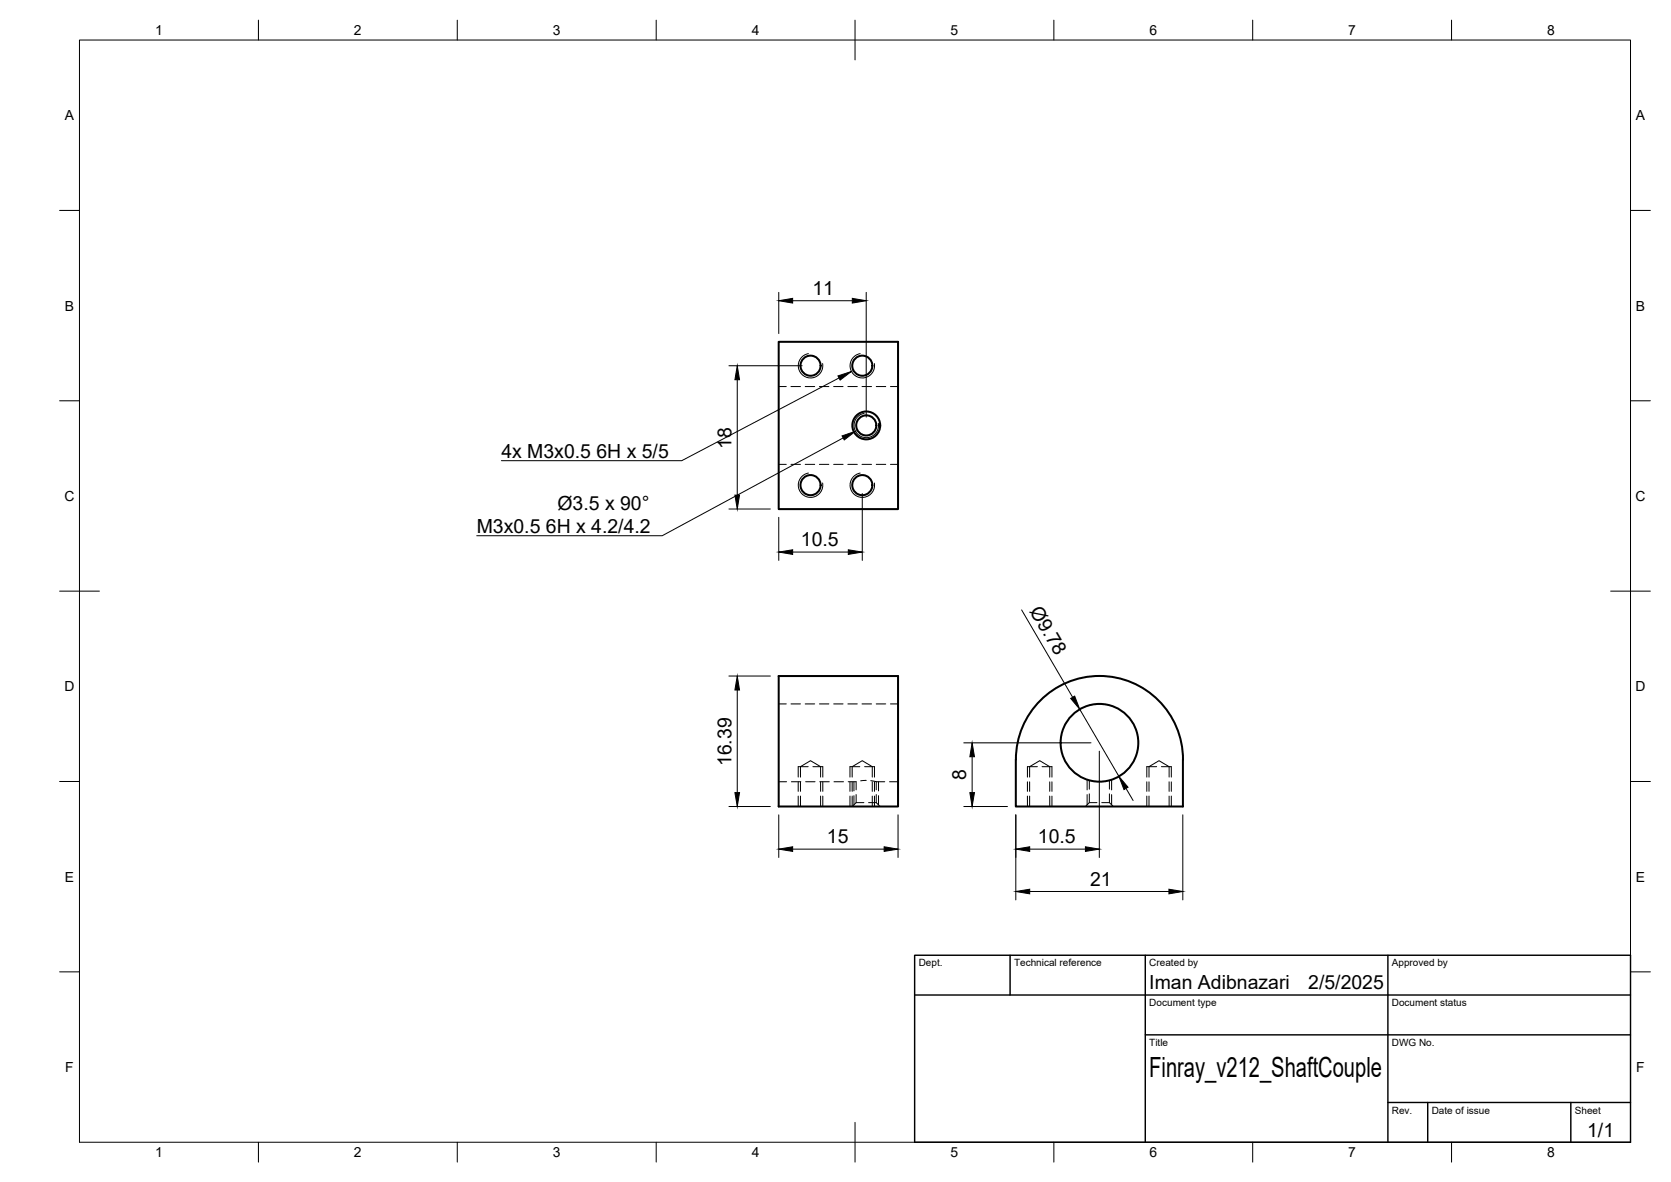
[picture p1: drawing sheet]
<svg xmlns="http://www.w3.org/2000/svg" width="420mm" height="297mm" viewBox="0 0 420 297" stroke-linecap="round" stroke-linejoin="round" font-family="sans-serif">
<!-- layer: Hidden -->
<g fill="none" stroke="#000" stroke-width=".25">
<path d="M195.8 97.1h1.9M198.9 97.1h2.4M202.5 97.1h2.4M206 97.1h2.4M209.6 97.1h2.4M213.2 97.1h2.4M216.7 97.1h2.4M220.3 97.1h2.4M223.9 97.1h1.9M195.8 116.7h1.9M198.9 116.7h2.4M202.5 116.7h2.4"/>
<path d="M206 116.7h2.4M209.6 116.7h2.4M213.2 116.7h2.4M216.7 116.7h2.4M220.3 116.7h2.4M223.9 116.7h1.9M195.8 176.9h1.9M198.9 176.9h2.4M202.5 176.9h2.4M206 176.9h2.4M209.6 176.9h2.4M213.2 176.9h2.4"/>
<path d="M216.7 176.9h2.4M220.3 176.9h2.4M223.9 176.9h1.9M195.8 196.5h2M199 196.5h2.4M200.7 192.7h2.5M201.3 195.3v-2.6l2.5-1.5 2.5 1.5v2.6M201.3 196.5v2.4M202.6 196.5h2.3M204.4 192.7h2.5M206.1 196.5h2.4M206.3 196.5v2.4"/>
<path d="M209.7 196.5h2.4M213.3 196.5h2v2M213.7 192.7h2.5M214.3 195.3v-2.6l2.5-1.5 2.5 1.5v2.6M214.3 196.5v2.4M215.3 199.7v2l-1 1v-2.6M217.4 192.7h2.5M217.8 196.1l-1.4 .1M218.9 196.2l1.4 .3M219.3 196.5v2.4M220.3 196.5v2M220.3 199.7v2"/>
<path d="M220.3 196.5h2.2M223.7 196.5h2.1M258.3 192.7h2.5M258.9 195.3v-2.6l2.5-1.5 2.5 1.5v2.6M258.9 196.5v2.4M262 192.7h2.5M263.9 196.5v2.4M273.9 199.5v2.2l-1 1M273.9 196.1v2.2M279 196.1v2.2M279 199.5v2.2M288.4 192.7h2.4"/>
<path d="M288.9 195.3v-2.6l2.5-1.5 2.6 1.5v2.6M288.9 196.5v2.4M292 192.7h2.5M294 196.5v2.4M201.3 200.1v2.6M206.3 200.1v2.6M215.3 201.7h1.9M218.4 201.7h1.9M219.3 200.1v2.6M220.3 201.7l1 1M258.9 200.1v2.6M263.9 200.1v2.6"/>
<path d="M273.9 201.7h1.9M277 201.7h2M279 201.7l.9 1M288.9 200.1v2.6M294 200.1v2.6"/>
</g>
<!-- layer: Visible -->
<g fill="none" stroke="#000" stroke-width=".51">
<path d="M195.8 85.9h30v42h-30zM195.8 169.9h30v32.8h-30zM255.4 190.9a21 21 0 0 1 21-21 21 21 0 0 1 21.1 21l-.1 11.8h-42v-11.8"/>
<circle cx="203.8" cy="91.9" r="2.53"/>
<circle cx="216.8" cy="91.9" r="2.53"/>
<circle cx="217.8" cy="106.9" r="3.5"/>
<circle cx="217.8" cy="106.9" r="2.53"/>
<circle cx="203.8" cy="121.9" r="2.53"/>
<circle cx="216.8" cy="121.9" r="2.53"/>
<circle cx="276.4" cy="186.7" r="9.8"/>
</g>
<!-- layer: Hidden Narrow -->
<g fill="none" stroke="#000" stroke-width=".25">
<path d="M200.7 192.7v2.6M200.7 196.5v2.4M206.9 192.7v2.6M206.9 196.5v2.4M213.7 192.7v2.6M213.7 196.5v2.4M214.7 196.5v2.3M214.7 199.9v2.4M219.9 192.7v2.6M219.9 196.5v2.4M220.9 196.5v2.3M220.9 199.9v2.4"/>
<path d="M258.3 192.7v2.6M258.3 196.5v2.4M264.5 192.7v2.6M264.5 196.5v2.4M273.3 195.9v2.6M273.3 199.7v2.6M279.5 195.9v2.6M279.5 199.7v2.6M288.4 192.7v2.6M288.4 196.5v2.4M294.5 192.7v2.6M294.5 196.5v2.4"/>
<path d="M200.7 200.1v2.6M206.9 200.1v2.6M213.7 200.1v2.6M219.9 200.1v2.6M258.3 200.1v2.6M264.5 200.1v2.6M288.4 200.1v2.6M294.5 200.1v2.6"/>
</g>
<!-- layer: Visible Narrow -->
<path d="M203.3 88.9a3.1 3.1 0 0 0-2.5 3.5 3.1 3.1 0 0 0 3.5 2.5 3.1 3.1 0 0 0 2.5-3.5M216.3 88.9a3.1 3.1 0 0 0-2.5 3.5 3.1 3.1 0 0 0 3.6 2.5 3.1 3.1 0 0 0 2.5-3.5M203.3 118.9a3.1 3.1 0 0 0-2.5 3.6 3.1 3.1 0 0 0 3.5 2.4 3.1 3.1 0 0 0 2.5-3.5M216.3 118.9a3.1 3.1 0 0 0-2.5 3.6 3.1 3.1 0 0 0 3.6 2.4 3.1 3.1 0 0 0 2.5-3.5M217.3 103.9a3.1 3.1 0 0 0-2.5 3.5 3.1 3.1 0 0 0 3.6 2.5 3.1 3.1 0 0 0 2.4-3.5" fill="none" stroke="#000" stroke-width=".25"/>
<!-- layer: BORDER -->
<g fill="none" stroke="#000" stroke-width=".25">
<path d="M20 10.1h390v276.9h-390zM65 5.1v5M115 5.1v5M165 5.1v5M215 5.1v10M265 5.1v5M315 5.1v5M365 5.1v5M15 52.9h5M410 52.9h5M15 100.7h5M410 100.7h5"/>
<path d="M15 148.6h10M405 148.6h10M15 196.4h5M410 196.4h5M15 244.2h5M410 244.2h5M65 287v5M115 287v5M165 287v5M215 282.1v9.9M265 287v5M315 287v5"/>
<path d="M365 287v5"/>
</g>
<!-- layer: TITLEBLOCK -->
<path d="M230 240.1h180v46.9h-180zM230 250h180M254 240.1v9.9M288 240.1v46.9M349 240.1v46.9M288 260.1h122M349 277.1h61M359 277.1v9.9M395 277.1v9.9" fill="none" stroke="#000" stroke-width=".36"/>
<!-- layer: FD_Dimensions -->
<g fill="none" stroke="#000" stroke-width=".25">
<path d="M195.8 73.5v10.3M199.3 75.6h15M217.8 73.5v31.3M183.3 91.9h18.4M185.4 95.4v29M183.3 127.9h10.4M195.8 130v10.8M199.3 138.7h14M216.8 124v16.8M256.9 153.3l12.8 21.9M183.3 169.9h10.4M185.4 173.4v25.8"/>
<path d="M271.5 178.2l9.8 16.9M242.3 186.7h32M244.4 190.2v9M276.4 188.8v26.7M283.1 198.1l1.8 3.1M183.3 202.7h10.4M195.8 204.8v10.7M199.3 213.4h23M225.8 204.8v10.7M242.3 202.7h11M255.4 204.8v21.4M258.9 213.4h14"/>
<path d="M297.4 204.8v21.4M258.9 224h35"/>
</g>
<g fill="#000" stroke="#000" stroke-width=".25">
<path d="M195.8 75.6l3.5-.6v1.2zM214.3 75l3.5 .6-3.5 .6zM185.4 91.9l.5 3.5h-1.1zM184.8 124.4h1.1l-.5 3.5zM195.8 138.7l3.5-.5v1.1zM213.3 138.2l3.5 .5-3.5 .6zM185.4 169.9l.5 3.5h-1.1zM269.2 175.5l1-.6 1.3 3.3zM184.8 199.2h1.1l-.5 3.5zM243.9 199.2h1.1l-.6 3.5zM244.4 186.7l.6 3.5h-1.1zM281.3 195.1l2.3 2.7-1 .6z"/>
<path d="M195.8 213.4l3.5-.6v1.2zM222.3 212.8l3.5 .6-3.5 .6zM255.4 213.4l3.5-.6v1.2zM272.9 212.8l3.5 .6-3.5 .6zM255.4 224l3.5-.5v1.1zM293.9 223.5l3.5 .5-3.5 .6z"/>
</g>
<!-- layer: Hole Notes -->
<path d="M210.7 94.5l3.4-1.1-2.9 2.1zM211.7 109.5l3.4-1.1-2.8 2.2z" fill="#000" stroke="#000" stroke-width=".25"/>
<path d="M211 95l-39.6 20.8h-45.3M212 110.1l-45.5 24.5h-46.6" fill="none" stroke="#000" stroke-width=".25"/>
<text font-size="7" x="289" y="270.6">Finray_v212_ShaftCouple</text>
<g font-size="4.9">
<text x="204.3" y="74.2">11</text>
<text x="183.9" y="112.8" transform="rotate(-90 183.9 112.8)">18</text>
<text x="126.1" y="115.1">4x M3x0.5</text>
<text x="150" y="115.1">6H x 5/5</text>
<text x="140.2" y="128">Ø3.5 x 90°</text>
<text x="119.9" y="133.9">M3x0.5</text>
<text x="137.3" y="133.9">6H x 4.2/4.2</text>
<text x="201.4" y="137.3">10.5</text>
<text x="258.8" y="153.6" transform="rotate(60 258.8 153.6)">Ø9.78</text>
<text x="183.9" y="192.6" transform="rotate(-90 183.9 192.6)">16.39</text>
<text x="243" y="196" transform="rotate(-90 243 196)">8</text>
<text x="207.9" y="211.9">15</text>
<text x="261" y="211.9">10.5</text>
<text x="274.1" y="222.6">21</text>
<text x="289" y="248.5">Iman Adibnazari</text>
<text x="329" y="248.5">2/5/2025</text>
<text x="399.1" y="285.7">1/1</text>
</g>
<g font-size="3.5">
<text x="39" y="8.8">1</text>
<text x="89" y="8.8">2</text>
<text x="139" y="8.8">3</text>
<text x="189" y="8.8">4</text>
<text x="239" y="8.8">5</text>
<text x="289" y="8.8">6</text>
<text x="339" y="8.8">7</text>
<text x="389" y="8.8">8</text>
<text x="16.3" y="30.2">A</text>
<text x="411.3" y="30.2">A</text>
<text x="16.3" y="78">B</text>
<text x="411.3" y="78">B</text>
<text x="16.2" y="125.9">C</text>
<text x="411.2" y="125.9">C</text>
<text x="16.2" y="173.7">D</text>
<text x="411.2" y="173.7">D</text>
<text x="16.3" y="221.6">E</text>
<text x="411.3" y="221.6">E</text>
<text x="16.4" y="269.4">F</text>
<text x="411.4" y="269.4">F</text>
<text x="39" y="290.8">1</text>
<text x="89" y="290.8">2</text>
<text x="139" y="290.8">3</text>
<text x="189" y="290.8">4</text>
<text x="239" y="290.8">5</text>
<text x="289" y="290.8">6</text>
<text x="339" y="290.8">7</text>
<text x="389" y="290.8">8</text>
</g>
<g font-size="2.5">
<text x="231" y="242.9">Dept.</text>
<text x="255" y="242.9">Technical reference</text>
<text x="289" y="242.9">Created by</text>
<text x="350" y="242.9">Approved by</text>
<text x="289" y="252.8">Document type</text>
<text x="350" y="252.8">Document status</text>
<text x="289" y="262.9">Title</text>
<text x="350" y="262.9">DWG No.</text>
<text x="350" y="279.9">Rev.</text>
<text x="360" y="279.9">Date of issue</text>
<text x="396" y="279.9">Sheet</text>
</g>
</svg>
